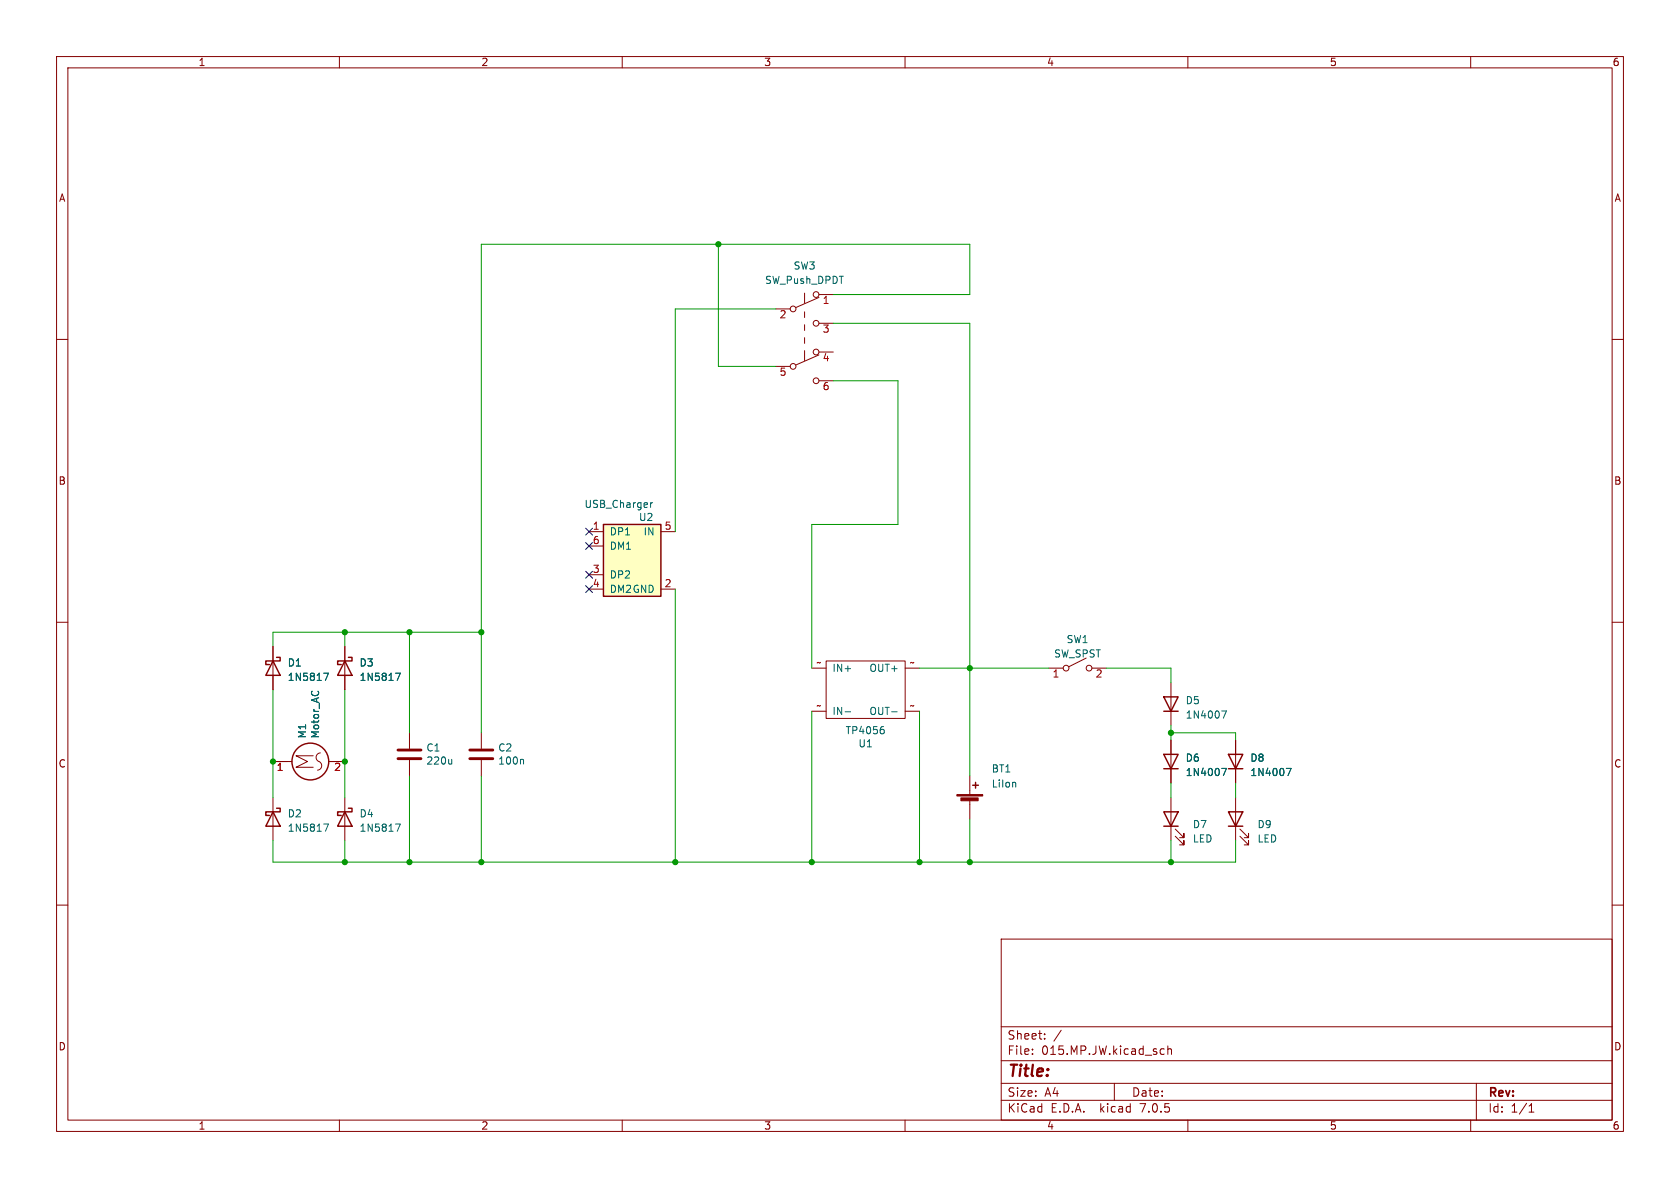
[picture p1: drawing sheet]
<svg xmlns="http://www.w3.org/2000/svg" width="297mm" height="210mm" viewBox="0 0 297 210" stroke-linecap="round" stroke-linejoin="round" font-family="sans-serif">
<g fill="none" stroke="#840000" stroke-width=".18">
<path d="M10 10h277v190h-277zM12 12h273v186h-273zM60 10v2M110 10v2M160 10v2M210 10v2M260 10v2M10 60h2M137.2 54.6h2.5M142.2 51.8v1.8M142.2 55.1v1M142.2 57.4v1"/>
<path d="M142.2 59.7v1M144.8 52.6l-4.1 1.8M144.8 52.1h2.5M144.8 57.2h2.5M285 60h2M137.2 64.8h2.5M142.2 62v1.8M144.8 62.7l-4.1 1.8M144.8 62.2h2.5M144.8 67.3h2.5M104.1 94h2.6M104.1 96.5h2.6"/>
<path d="M116.8 94h2.6M10 110h2M48.3 114.3v7.6M61 114.3v7.6M104.1 104.1h2.6M104.1 101.6h2.6M116.8 104.1h2.6M143.5 118.1h2.5M146 116.8h14v10.2h-14zM160 118.1h2.6M185.4 118.1h2.6M192 116.3l-3 1.6"/>
<path d="M193 118.1h2.6M285 110h2M48.3 134.6h3.3M55.4 133.6h-3.1l2.1 1-2.1 1h3.1M56.6 133.1a.84 .84 0 0 0-.7 .8 .84 .84 0 0 0 .7 .9 .79 .79 0 0 1 .2 .8 .79 .79 0 0 1-.7 .5M58.1 134.6h2.9M72.4 129.5v2.8M72.4 134.4v2.8M85.1 129.5v2.8M85.1 134.4v2.8M143.5 125.7h2.5M160 125.7h2.6"/>
<path d="M171.4 137.2v3.3M207 120.7v7.6M207 130.8v7.6M218.4 130.8v7.6M10 160h2M48.3 141v7.6M61 141v7.6M171.4 141.5v3.3M207 141v7.6M207.8 147.8l1.5 1.6v-.8v.8h-.8M207.8 146.6l1.5 1.5v-.8v.8h-.8M218.4 141v7.6"/>
<path d="M219.2 147.8l1.5 1.6v-.8v.8h-.7M219.2 146.6l1.5 1.5v-.8v.8h-.7M285 160h2M177 166h108v32h-108zM60 198v2M110 198v2M160 198v2M177 194.5h108M177 191.5h108M177 187.5h108M177 181.5h108M182.5 186.3v.1"/>
<path d="M182.5 185.5v.1M184.7 183.6v.1M184.7 182.8v.1M187.6 182.1l-1.3 2M197 191.5v3M205.2 186.3h.6M205.2 185.5h.6M206.5 185.5l.2-.1 .3 .1 .1 .9M206.5 184.9v1.5M210 198v2M260 198v2M261 191.5v6.5"/>
<path d="M270.3 196.6h.9M270.3 195.5l.4-.4v1.5"/>
<circle cx="140.2" cy="54.6" r=".51"/>
<circle cx="144.3" cy="57.2" r=".51"/>
<circle cx="144.3" cy="52.1" r=".51"/>
<circle cx="140.2" cy="64.8" r=".51"/>
<circle cx="144.3" cy="62.2" r=".51"/>
<circle cx="144.3" cy="67.3" r=".51"/>
<circle cx="188.5" cy="118.1" r=".51"/>
<circle cx="192.5" cy="118.1" r=".51"/>
</g>
<g fill="none" stroke="#006464" stroke-width=".18">
<path d="M115 88.9v.8M115.4 88.9l-.4 .2M57.2 119h.9l-.6 1.3M69.9 119h.9l-.6 1.3M79.9 134.2v.9M79.9 135l-.2 .1M92.4 134.2l.2 .2v.7M149.4 125.8h1M156 128.4h.2M156.1 128.9l.2 .3v.3l-.2 .2M157.6 125.8h1M216 135.8h.8l-.5 1.3"/>
<path d="M216 125.7h.8l-.5 1.2M227.4 135.8h.8l-.5 1.3M57.2 145.7h.9l-.6 1.2M69.9 145.7h.9l-.6 1.2"/>
</g>
<g fill="none" stroke="#840000" stroke-width=".25">
<path d="M106.7 92.7h10.1v12.7h-10.1zM48.3 116.8l1.2 2.6h-2.5zM48.9 116.2h.6v.6h-2.5v.7h.6M61 116.8l1.2 2.6h-2.5zM61.6 116.2h.6v.6h-2.5v.7h.6M172 138.8h1M172.5 138.3v1M205.7 133.4h2.6l-1.3 2.5zM205.7 123.2h2.6l-1.3 2.5zM205.7 135.9h2.6M205.7 125.7h2.6M217.2 133.4h2.5l-1.3 2.5z"/>
<path d="M217.2 135.9h2.5M48.3 143.5l1.2 2.6h-2.5zM48.9 142.9h.6v.6h-2.5v.6h.6M61 143.5l1.2 2.6h-2.5zM61.6 142.9h.6v.6h-2.5v.6h.6M205.7 143.5h2.6l-1.3 2.6zM205.7 146.1h2.6M217.2 143.5h2.5l-1.3 2.6zM217.2 146.1h2.5"/>
<circle cx="54.9" cy="134.6" r="3.3"/>
</g>
<g fill="#840000" stroke="#840000" stroke-width=".18">
<path d="M169.2 140.5h4.5v.2h-4.5z"/>
<path d="M169.9 141h3v.6h-3z"/>
</g>
<path d="M106.7 92.7h10.1v12.7h-10.1z" fill="#ffffc2" stroke="#ffffc2" stroke-width=".18"/>
<path d="M70.4 134.1h4M70.4 132.6h4M83.1 134.1h4M83.1 132.6h4" fill="none" stroke="#840000" stroke-width=".51"/>
<g fill="none" stroke="#009600" stroke-width=".18">
<path d="M127 43.2v21.6h10.2M137.2 54.6h-17.8v39.4M147.3 52.1h24.1v-8.9h-86.3v86.3M147.3 57.2h24.1v80M147.3 67.3h11.4v25.4h-15.2v25.4M61 111.8v2.5M72.4 111.8v17.7M85.1 111.8h-36.8v2.5M119.4 104.1v48.3M162.6 118.1h22.8M195.6 118.1h11.4v2.6M48.3 121.9v19.1"/>
<path d="M61 121.9v19.1M72.4 137.2v15.2M85.1 137.2v15.2M143.5 125.7v26.7M162.6 125.7v26.7M207 129.5h11.4v1.3M207 128.3v2.5M207 138.4v2.6M218.4 138.4v2.6M48.3 148.6v3.8h170.1v-3.8M61 148.6v3.8M171.4 144.8v7.6"/>
<path d="M207 148.6v3.8"/>
</g>
<path d="M103.5 93.4l1.2 1.2M103.5 95.9l1.2 1.2M104.7 93.4l-1.2 1.2M104.7 95.9l-1.2 1.2M103.5 101l1.2 1.2M103.5 103.5l1.2 1.2M104.7 101l-1.2 1.2M104.7 103.5l-1.2 1.2" fill="none" stroke="#000084" stroke-width=".18"/>
<g fill="#009600" stroke="#009600" stroke-width=".18">
<circle cx="207" cy="152.4" r=".46"/>
<circle cx="171.4" cy="152.4" r=".46"/>
<circle cx="162.6" cy="152.4" r=".46"/>
<circle cx="143.5" cy="152.4" r=".46"/>
<circle cx="207" cy="129.5" r=".46"/>
<circle cx="171.4" cy="118.1" r=".46"/>
<circle cx="119.4" cy="152.4" r=".46"/>
<circle cx="127" cy="43.2" r=".46"/>
<circle cx="85.1" cy="111.8" r=".46"/>
<circle cx="72.4" cy="111.8" r=".46"/>
<circle cx="85.1" cy="152.4" r=".46"/>
<circle cx="72.4" cy="152.4" r=".46"/>
<circle cx="61" cy="111.8" r=".46"/>
<circle cx="61" cy="152.4" r=".46"/>
<circle cx="61" cy="134.6" r=".46"/>
<circle cx="48.3" cy="134.6" r=".46"/>
</g>
<text font-size="2.8" fill="#840000" x="178" y="190.8">Title:</text>
<g font-size="2.1" fill="#840000">
<text x="178" y="183.9">Sheet:</text>
<text x="178" y="186.6">File:</text>
<text x="184" y="186.6">015.MP.JW.kicad_sch</text>
<text x="178" y="196.8">KiCad</text>
<text x="178" y="194">Size:</text>
<text x="184.6" y="194">A4</text>
<text x="185.7" y="196.8">E.D.A.</text>
<text x="194.4" y="196.8">kicad</text>
<text x="200" y="194">Date:</text>
<text x="201.5" y="196.8">7.0.5</text>
<text x="263" y="194.2">Rev:</text>
<text x="263" y="196.8">Id:</text>
<text x="267" y="196.8">1/1</text>
</g>
<g font-size="1.8" fill="#840000">
<text x="35" y="11.8">1</text>
<text x="85" y="11.8">2</text>
<text x="135" y="11.8">3</text>
<text x="185" y="11.8">4</text>
<text x="235" y="11.8">5</text>
<text x="285" y="11.8">6</text>
<text x="10.4" y="35.8">A</text>
<text x="285.4" y="35.8">A</text>
<text x="10.3" y="85.8">B</text>
<text x="285.3" y="85.8">B</text>
<text x="10.3" y="135.8">C</text>
<text x="285.3" y="135.8">C</text>
<text x="10.3" y="185.8">D</text>
<text x="285.3" y="185.8">D</text>
<text x="35" y="199.8">1</text>
<text x="85" y="199.8">2</text>
<text x="135" y="199.8">3</text>
<text x="185" y="199.8">4</text>
<text x="235" y="199.8">5</text>
<text x="285" y="199.8">6</text>
</g>
<g font-size="1.8" fill="#006464">
<text x="140.2" y="47.8">SW3</text>
<text x="135.2" y="50.4">SW_Push_DPDT</text>
<text x="103.3" y="90">USB_Charger</text>
<text x="107.7" y="94.8">DP1</text>
<text x="112.9" y="92.3">U2</text>
<text x="113.8" y="94.8">IN</text>
<text x="107.7" y="97.3">DM1</text>
<text x="107.7" y="102.4">DP2</text>
<text x="107.7" y="105">DM2 GND</text>
<text x="188.5" y="113.9">SW1</text>
<text x="50.8" y="118">D1</text>
<text x="63.5" y="118">D3</text>
<text x="147.1" y="118.9">IN+</text>
<text x="153.7" y="118.9">OUT+</text>
<text x="186.3" y="116.4">SW_SPST</text>
<text x="50.8" y="120.5">1N5817</text>
<text x="63.5" y="120.5">1N5817</text>
<text x="209.6" y="124.7">D5</text>
<text x="54.3" y="130.6" transform="rotate(-90 54.3 130.6)">M1</text>
<text x="56.6" y="130.6" transform="rotate(-90 56.6 130.6)">Motor_AC</text>
<text x="147.1" y="126.6">IN-</text>
<text x="149.4" y="130">TP4056</text>
<text x="153.7" y="126.6">OUT-</text>
<text x="209.6" y="127.2">1N4007</text>
<text x="75.3" y="133">C1</text>
<text x="75.3" y="135.3">220u</text>
<text x="88" y="133">C2</text>
<text x="88" y="135.3">100n</text>
<text x="151.7" y="132.3">U1</text>
<text x="175.3" y="136.7">BT1</text>
<text x="209.6" y="134.8">D6</text>
<text x="209.6" y="137.4">1N4007</text>
<text x="221" y="134.8">D8</text>
<text x="221" y="137.4">1N4007</text>
<text x="175.3" y="139.4">LiIon</text>
<text x="50.8" y="144.7">D2</text>
<text x="50.8" y="147.2">1N5817</text>
<text x="63.5" y="144.7">D4</text>
<text x="63.5" y="147.2">1N5817</text>
<text x="210.8" y="146.6">D7</text>
<text x="210.8" y="149.1">LED</text>
<text x="222.3" y="146.6">D9</text>
<text x="222.3" y="149.1">LED</text>
</g>
<g font-size="1.8" fill="#a90000">
<text x="145.4" y="54">1</text>
<text x="137.8" y="56.5">2</text>
<text x="145.4" y="59.1">3</text>
<text x="145.4" y="64.1">4</text>
<text x="137.8" y="66.7">5</text>
<text x="145.4" y="69.2">6</text>
<text x="104.7" y="93.7">1</text>
<text x="117.4" y="93.7">5</text>
<text x="104.7" y="101.3">3</text>
<text x="104.7" y="96.3">6</text>
<text x="104.7" y="103.9">4</text>
<text x="117.4" y="103.9">2</text>
<text x="144.3" y="117.9">~</text>
<text x="160.8" y="117.9">~</text>
<text x="144.3" y="125.5">~</text>
<text x="160.8" y="125.5">~</text>
<text x="186" y="120">1</text>
<text x="193.6" y="120">2</text>
<text x="48.9" y="136.5">1</text>
<text x="59" y="136.5">2</text>
</g>
</svg>
